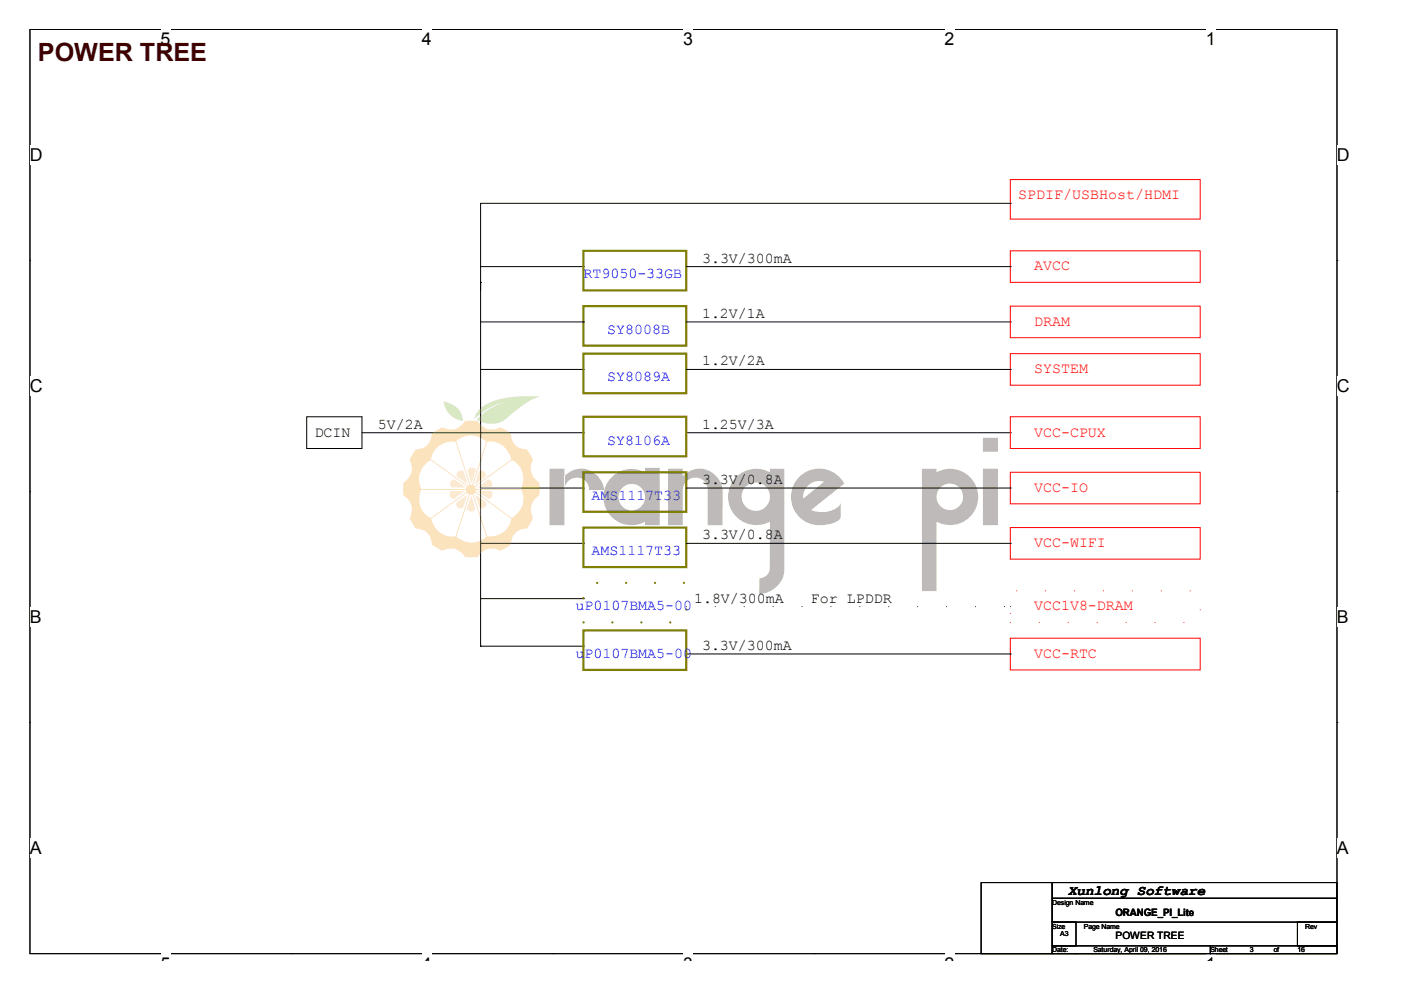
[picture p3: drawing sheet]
<svg xmlns="http://www.w3.org/2000/svg" width="297mm" height="210mm" viewBox="0 0 297 210" stroke-linecap="round" stroke-linejoin="round" font-family="sans-serif">
<path d="M6.3 6.2h277.2v196h-277.1z" fill="none" stroke="#000" stroke-width=".21"/>
<g fill="#fff">
<path d="M34 6.2h2.2v4.3h-2.2z"/>
<path d="M34 202.2h2.2v1.4h-2.2z"/>
</g>
<path d="M61.8 6.2h.1M61.8 202.2h.1" fill="none" stroke="#000" stroke-width=".21"/>
<g fill="#fff">
<path d="M89.5 6.2h2.1v4.3h-2.1z"/>
<path d="M89.5 202.2h2.1v1.4h-2.1z"/>
</g>
<path d="M117.2 6.2h.1M117.2 202.2h.1" fill="none" stroke="#000" stroke-width=".21"/>
<g fill="#fff">
<path d="M144.9 6.2h2.1v4.3h-2.1z"/>
<path d="M144.9 202.2h2.1v1.4h-2.1z"/>
</g>
<path d="M172.6 6.2h.1M172.6 202.2h.1" fill="none" stroke="#000" stroke-width=".21"/>
<g fill="#fff">
<path d="M200.3 6.2h2.1v4.3h-2.1z"/>
<path d="M200.3 202.2h2.1v1.4h-2.1z"/>
</g>
<path d="M228 6.2h.1M228 202.2h.1" fill="none" stroke="#000" stroke-width=".21"/>
<g fill="#fff">
<path d="M255.7 6.2h2.1v4.3h-2.1z"/>
<path d="M255.7 202.2h2.1v1.4h-2.1z"/>
<path d="M6.3 30.7h2.8v4.2h-2.8z"/>
<path d="M283.5 30.7h2.7v4.2h-2.7z"/>
<path d="M6.3 79.7h2.8v4.2h-2.8z"/>
<path d="M283.5 79.7h2.7v4.2h-2.7z"/>
</g>
<path d="M6.3 55.2h.1M283.5 55.2h.1" fill="none" stroke="#000" stroke-width=".21"/>
<g fill="#fff">
<path d="M6.3 128.7h2.6v4.2h-2.6z"/>
<path d="M283.5 128.7h2.5v4.2h-2.5z"/>
</g>
<path d="M6.3 104.2h.1M283.5 104.2h.1" fill="none" stroke="#000" stroke-width=".21"/>
<g fill="#fff">
<path d="M6.3 177.6h2.6v4.3h-2.6z"/>
<path d="M283.5 177.6h2.5v4.3h-2.5z"/>
</g>
<g fill="none" stroke="#000" stroke-width=".21">
<path d="M101.9 59.9h.1M101.9 56.5h21.8M123.7 56.5h.1M145.5 56.5h68.7M214.2 43.1h-112.3v93.9M214.2 43.1h.1M214.2 56.5h.1M101.9 68.3h21.8M101.9 78.3h21.8M123.7 68.3h.1M123.7 78.3h.1M145.5 68.3h68.7"/>
<path d="M145.5 78.3h68.7M214.2 68.3h.1M214.2 78.3h.1M65 88.4h11.8v6.7h-11.8zM76.8 91.8h46.9M101.9 91.8h.1M123.7 91.8h.1M145.5 91.8h68.7M214.2 91.8h.1M101.9 103.5h21.8M101.9 115.2h21.8M123.7 103.5h.1"/>
<path d="M123.7 115.2h.1M145.5 103.5h68.7M145.5 115.2h68.7M214.2 103.5h.1M214.2 115.2h.1M101.9 137h.1M101.9 126.9h21.8M101.9 137h21.8M123.7 126.9h.1M123.7 137h.1M145.5 138.7h68.7M214.2 138.7h.1"/>
<path d="M6.3 153.2h.1M283.5 153.2h.1M208 187.1h15.1v15.1h-15.1zM223.1 187.1h60.4v3.4h-60.4zM223.1 190.5h60.4v5h-60.4zM223.1 195.5h5v5h-5zM275.1 195.5h8.4v5h-8.4zM223.1 200.5h33.5v1.7h-33.5zM256.6 200.5h26.9v1.7h-26.9z"/>
</g>
<path d="M214.2 38.1h40.3v8.4h-40.3zM214.2 53.2h40.3v6.7h-40.3zM214.2 64.9h40.3v6.7h-40.3zM214.2 75h40.3v6.7h-40.3zM214.2 88.4h40.3v6.7h-40.3zM214.2 100.1h40.3v6.7h-40.3zM214.2 111.9h40.3v6.6h-40.3zM214.2 135.3h40.3v6.7h-40.3z" fill="none" stroke="#f00" stroke-width=".21"/>
<path d="M123.7 53.2h21.8v8.4h-21.8zM123.7 64.9h21.8v8.4h-21.8zM123.7 75h21.8v8.4h-21.8zM123.7 88.4h21.8v8.3h-21.8zM123.7 100.1h21.8v8.4h-21.8zM123.7 111.9h21.8v8.3h-21.8zM123.7 133.7h21.8v8.3h-21.8z" fill="none" stroke="#808000" stroke-width=".47"/>
<path d="M145.5 128.6h68.7M214.2 128.6h.1" fill="none" stroke="#000" stroke-width=".21" stroke-dasharray="0 6.1"/>
<path d="M214.2 125.3h40.3v6.7h-40.3z" fill="none" stroke="#f00" stroke-width=".21" stroke-dasharray="0 6.1"/>
<path d="M123.7 123.6h21.8v8.4h-21.8z" fill="none" stroke="#808000" stroke-width=".47" stroke-dasharray="0 6.1"/>
<g fill="#7bb537">
<path d="M101.7 86.7a12.1 12.1 0 0 1 7.7-2.6h5.2a16 16 0 0 0-6.5 4 5.3 5.3 0 0 1-7 .8 11.1 11.1 0 0 1 6.8-3.6 9.7 9.7 0 0 0-6.1 2.5l-1.2 1 .3-1z"/>
<path d="M94 85.1a4.5 4.5 0 0 1 4.1 3.7v.4a4.7 4.7 0 0 1-4.1-4.1z"/>
</g>
<path d="M88.1 95.3a3.3 3.3 0 0 0 3.5-3.4l2.2-1.3a3.5 3.5 0 0 0 4.8-1.3l1.7-.1a1.45 1.45 0 0 1 1.5 .7 3.3 3.3 0 0 0 4.3 .7l2.2 1.3a3.3 3.3 0 0 0 3.4 3.4l1.3 2.2a3.5 3.5 0 0 0 1.3 4.8l.1 1.7a1.45 1.45 0 0 1-.7 1.5 3.3 3.3 0 0 0-.7 4.4l-1.3 2.1a3.3 3.3 0 0 0-3.4 3.5l-2.2 1.3a3.5 3.5 0 0 0-4.8 1.3h-1.7a1.45 1.45 0 0 1-1.5-.6 3.3 3.3 0 0 0-4.3-.7l-2.2-1.3a3.3 3.3 0 0 0-3.5-3.5l-1.3-2.1a3.5 3.5 0 0 0-1.3-4.9v-1.7a1.45 1.45 0 0 1 .7-1.5 3.3 3.3 0 0 0 .6-4.3z" fill="#f4a424"/>
<g fill="#fff">
<path d="M99.9 103.7l8.6-6.2a4.6 4.6 0 0 1 2 6.2z"/>
<path d="M103.1 93.7a4.6 4.6 0 0 1 5.3 3.8l-8.5 6.2z"/>
<path d="M96.7 93.6a4.6 4.6 0 0 1 6.5 0l-3.3 10.1-3.3-10z"/>
<path d="M92.4 95.1a5 5 0 0 1 4.2-1.5l3.3 10.1-8.5-6.2v-.2a4.7 4.7 0 0 1 1-2.2z"/>
<path d="M90.2 98.4l1.2-.9 8.5 6.2h-10.5a4.4 4.4 0 0 1 .8-5.3z"/>
<path d="M89.3 103.7h10.6l-8.5 6.2a4.6 4.6 0 0 1-2.1-6.2z"/>
<path d="M91.4 109.9l8.5-6.2-3.2 10a4.6 4.6 0 0 1-5.3-3.8z"/>
<path d="M99.9 103.7l3.3 10a4.6 4.6 0 0 1-6.5 0z"/>
<path d="M99.9 103.7l8.6 6.2a4.6 4.6 0 0 1-5.3 3.8z"/>
<path d="M99.9 103.7h10.6a4.6 4.6 0 0 1-2 6.2z"/>
</g>
<g fill="#f4a424">
<path d="M88.2 112.1l23.4-17 .1 .2-23.4 17z"/>
<circle cx="99.8" cy="103.8" r="1.06"/>
</g>
<path d="M85.5 103.7h28.9" fill="none" stroke="#f4a424" stroke-width=".21"/>
<g fill="#f4a424">
<path d="M104.3 89.9l.2 .1-8.9 27.5-.2-.1z"/>
<path d="M95.4 90l.1-.1 9 27.5-.2 .1z"/>
<path d="M88.3 95.1l23.4 17-.1 .2-23.4-17z"/>
</g>
<g fill="#f5b664">
<path d="M99.1 99.7l.5-.5a1.08 1.08 0 0 1 1.3 .5l-1 2.8z"/>
<path d="M97.1 100l.4-.2h.7l1 2.9-2.4-1.8 .1-.6z"/>
<path d="M95.6 102l.6-.4 2.5 1.7h-3l-.3-.5z"/>
<path d="M95.5 104.1h3l-2.4 1.7-.5-.2a1.08 1.08 0 0 1-.1-1.5z"/>
<path d="M96.6 106.7l2.5-1.8-1 2.8-.6 .1a1.08 1.08 0 0 1-.9-1.1z"/>
<path d="M100 105.1l.7 2.8-.4 .5a1.08 1.08 0 0 1-1.4-.5z"/>
<path d="M100.7 104.8l2.4 1.8-.1 .6a1.08 1.08 0 0 1-1.3 .5z"/>
<path d="M101.2 104.1h2.9l.3 .5a1.08 1.08 0 0 1-.8 1.2z"/>
<path d="M101.1 103.4l2.4-1.8 .6 .3a1.08 1.08 0 0 1 0 1.4z"/>
<path d="M101.6 99.9l.6-.1a1.08 1.08 0 0 1 .9 1.1l-2.4 1.8z"/>
</g>
<g fill="#231916">
<path d="M141.6 99.4h3.2v1.6a4.8 4.8 0 0 1 5.3-1.3 4.8 4.8 0 0 1 3.1 4.5v7.2h-3.2v-7.5a2.64 2.64 0 0 0-2.6-2.6 2.64 2.64 0 0 0-2.6 2.6v7.5h-3.2z"/>
<path d="M119.7 101v2.9a2.62 2.62 0 0 1 2.6-2.6 2.62 2.62 0 0 1 2.6 2.6h3.2a4.9 4.9 0 0 0-3.2-4.2 4.9 4.9 0 0 0-5.2 1.3zM116.5 99.4h3.2v12h-3.2z"/>
<path d="M131.1 105.4a2.85 2.85 0 0 0 5.7 0 2.85 2.85 0 0 0-5.7 0zM129.7 101.2a5.9 5.9 0 0 1 7.1-1v-1h3.1v12.2h-3.1v-.8a6 6 0 0 1-7.7-1.6 6 6 0 0 1 .6-7.8z"/>
<path d="M157.2 105.3a3.1 3.1 0 0 0 6.1 0 3.1 3.1 0 0 0-6.1 0zM156.1 101.1a6 6 0 0 1 7.1-1v-.7h3.1v21.5a5.5 5.5 0 0 1-5.3 5v-3.3a2.22 2.22 0 0 0 2.2-2.2v-9.8a6 6 0 0 1-7.6-1.6 6 6 0 0 1 .5-7.9z"/>
<path d="M171.3 103a3.2 3.2 0 0 0-1 2.7l4.4-3.6a3.4 3.4 0 0 0-3.4 .9zM169.5 101.1a6 6 0 0 1 9.5 1.4l-7 5.6a5.5 5.5 0 0 0 6-.9l.3-.7v3.1a3.5 3.5 0 0 1-3 1.6 6.1 6.1 0 0 1-6.8-2.8 6.1 6.1 0 0 1 1-7.3z"/>
<path d="M198.6 105.3a2.81 2.81 0 0 0 5.6 0 2.81 2.81 0 0 0-5.6 0zM195.5 99.4h3.1v.7a6 6 0 0 1 8.8 5.3 6 6 0 0 1-8.8 5.2v14.7h-3.1z"/>
<path d="M208.4 99.4v12h3.2v-12zM208.4 92.8h3.2v3h-3.2z"/>
</g>
<text font-size="5.3" fill="#400000" x="8" y="12.8">POWER TREE</text>
<g font-size="3.8">
<text x="34" y="9.6">5</text>
<text x="89.5" y="9.6">4</text>
<text x="144.9" y="9.6">3</text>
<text x="200.3" y="9.6">2</text>
<text x="255.7" y="9.6">1</text>
<text x="6.3" y="34.1">D</text>
<text x="283.5" y="34.1">D</text>
<text x="6.3" y="83.1">C</text>
<text x="283.5" y="83.1">C</text>
<text x="6.3" y="132.1">B</text>
<text x="283.5" y="132.1">B</text>
<text x="6.3" y="181">A</text>
<text x="283.5" y="181">A</text>
<text x="34" y="205.6">5</text>
<text x="89.5" y="205.6">4</text>
<text x="144.9" y="205.6">3</text>
<text x="200.3" y="205.6">2</text>
<text x="255.7" y="205.6">1</text>
</g>
<g font-size="3.2" fill="#f00">
<text x="215.9" y="42.3">SPDIF/USBHost/HDMI</text>
<text x="219.2" y="57.3">AVCC</text>
<text x="219.2" y="69.1">DRAM</text>
<text x="219.2" y="79.1">SYSTEM</text>
<text x="219.2" y="92.6">VCC-CPUX</text>
<text x="219.2" y="104.3">VCC-IO</text>
<text x="219.2" y="116">VCC-WIFI</text>
<text x="219.2" y="129.4">VCC1V8-DRAM</text>
<text x="219.2" y="139.5">VCC-RTC</text>
</g>
<g font-size="3.2" fill="#00f">
<text x="123.7" y="59">RT9050-33GB</text>
<text x="128.7" y="70.8">SY8008B</text>
<text x="128.7" y="80.8">SY8089A</text>
<text x="128.7" y="94.2">SY8106A</text>
<text x="125.4" y="106">AMS1117T33</text>
<text x="125.4" y="117.7">AMS1117T33</text>
<text x="122" y="129.4">uP0107BMA5-00</text>
<text x="122" y="139.5">uP0107BMA5-00</text>
</g>
<g font-size="3.2">
<text x="148.8" y="55.7">3.3V/300mA</text>
<text x="148.8" y="67.4">1.2V/1A</text>
<text x="148.8" y="77.5">1.2V/2A</text>
<text x="66.7" y="92.6">DCIN</text>
<text x="80.1" y="90.9">5V/2A</text>
<text x="148.8" y="90.9">1.25V/3A</text>
<text x="148.8" y="102.6">3.3V/0.8A</text>
<text x="148.8" y="114.4">3.3V/0.8A</text>
<text x="147.1" y="127.8">1.8V/300mA</text>
<text x="171.9" y="127.8">For LPDDR</text>
<text x="148.8" y="137.8">3.3V/300mA</text>
</g>
<text font-size="3" x="226.4" y="189.7">Xunlong Software</text>
<g font-size="2.2">
<text x="236.5" y="194.2">ORANGE_PI_Lite</text>
<text x="236.5" y="199.2">POWER TREE</text>
</g>
<g font-size="1.5">
<text x="223.1" y="191.8">Design Name</text>
<text x="223.1" y="196.9">Size</text>
<text x="229.8" y="196.9">Page Name</text>
<text x="276.7" y="196.9">Rev</text>
<text x="223.1" y="201.9">Date:</text>
<text x="224.8" y="198.5">A3</text>
<text x="231.8" y="201.9">Saturday, April 09, 2016</text>
<text x="256.6" y="201.9">Sheet</text>
<text x="265" y="201.9">3</text>
<text x="270" y="201.9">of</text>
<text x="275.1" y="201.9">16</text>
</g>
</svg>
